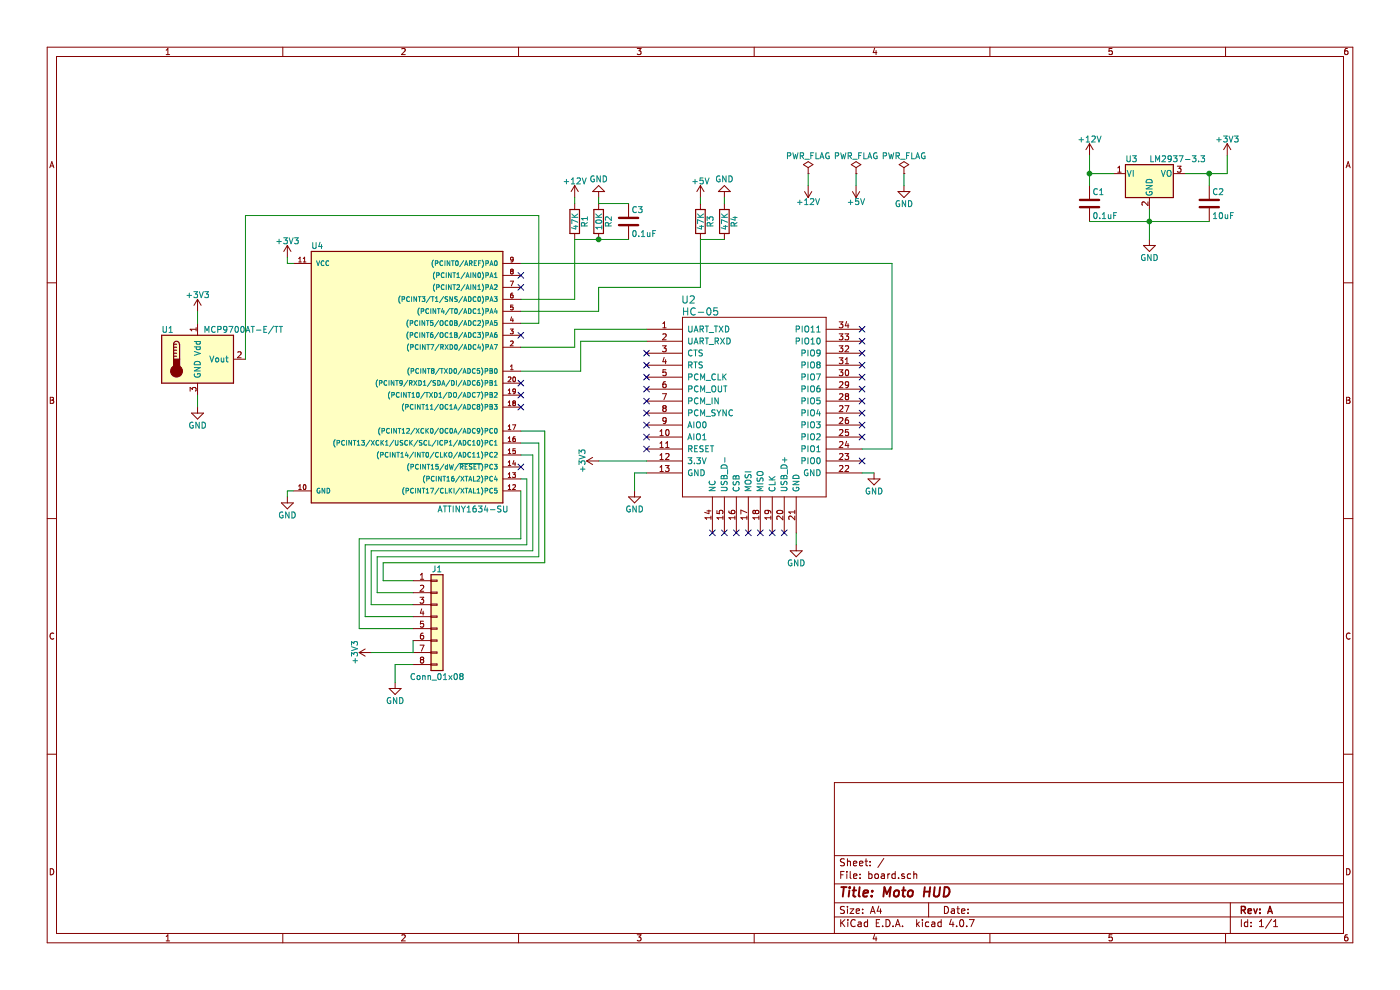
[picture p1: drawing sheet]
EESchema Schematic File Version 2
LIBS:power
LIBS:device
LIBS:switches
LIBS:relays
LIBS:motors
LIBS:transistors
LIBS:conn
LIBS:linear
LIBS:regul
LIBS:74xx
LIBS:adc-dac
LIBS:microcontrollers
LIBS:microchip
LIBS:analog_switches
LIBS:motorola
LIBS:texas
LIBS:intel
LIBS:interface
LIBS:philips
LIBS:display
LIBS:siliconi
LIBS:opto
LIBS:atmel
LIBS:contrib
LIBS:bt-hc-05
LIBS:sensors
LIBS:board-cache
EELAYER 25 0
EELAYER END
$Descr A4 11693 8268
encoding utf-8
Sheet 1 1
Title "Moto HUD"
Date ""
Rev "A"
Comp ""
Comment1 ""
Comment2 ""
Comment3 ""
Comment4 ""
$EndDescr
$Comp
L ATTINY1634-SU U4
U 1 1
P 3400 3250
F 0 "U4" H 2650 4450 50  0000 C CNN
F 1 "ATTINY1634-SU" H 3950 2250 50  0000 C CNN
F 2 "Housings_SOIC:SOIC-20W_7.5x12.8mm_Pitch1.27mm" H 3400 3500 50  0001 C CIN
F 3 "" H 3400 3700 50  0001 C CNN
	1    3400 3250
	1    0    0    -1  
$EndComp
$Comp
L LM2936-3.3 U3
U 1 1
P 9600 1450
F 0 "U3" H 9450 1575 50  0000 C CNN
F 1 "LM2937-3.3" H 9600 1575 50  0000 L CNN
F 2 "" H 9600 1675 50  0001 C CIN
F 3 "" H 9600 1400 50  0001 C CNN
	1    9600 1450
	1    0    0    -1  
$EndComp
$Comp
L GND #PWR19
U 1 1
P 9600 2000
F 0 "#PWR19" H 9600 1750 50  0001 C CNN
F 1 "GND" H 9600 1850 50  0000 C CNN
F 2 "" H 9600 2000 50  0001 C CNN
F 3 "" H 9600 2000 50  0001 C CNN
	1    9600 2000
	1    0    0    -1  
$EndComp
$Comp
L +12V #PWR18
U 1 1
P 9100 1300
F 0 "#PWR18" H 9100 1150 50  0001 C CNN
F 1 "+12V" H 9100 1440 50  0000 C CNN
F 2 "" H 9100 1300 50  0001 C CNN
F 3 "" H 9100 1300 50  0001 C CNN
	1    9100 1300
	1    0    0    -1  
$EndComp
$Comp
L C C1
U 1 1
P 9100 1700
F 0 "C1" H 9125 1800 50  0000 L CNN
F 1 "0.1uF" H 9125 1600 50  0000 L CNN
F 2 "" H 9138 1550 50  0001 C CNN
F 3 "" H 9100 1700 50  0001 C CNN
	1    9100 1700
	1    0    0    -1  
$EndComp
$Comp
L C C2
U 1 1
P 10100 1700
F 0 "C2" H 10125 1800 50  0000 L CNN
F 1 "10uF" H 10125 1600 50  0000 L CNN
F 2 "" H 10138 1550 50  0001 C CNN
F 3 "" H 10100 1700 50  0001 C CNN
	1    10100 1700
	1    0    0    -1  
$EndComp
$Comp
L +3V3 #PWR20
U 1 1
P 10250 1300
F 0 "#PWR20" H 10250 1150 50  0001 C CNN
F 1 "+3V3" H 10250 1440 50  0000 C CNN
F 2 "" H 10250 1300 50  0001 C CNN
F 3 "" H 10250 1300 50  0001 C CNN
	1    10250 1300
	1    0    0    -1  
$EndComp
$Comp
L +3V3 #PWR3
U 1 1
P 2400 2150
F 0 "#PWR3" H 2400 2000 50  0001 C CNN
F 1 "+3V3" H 2400 2290 50  0000 C CNN
F 2 "" H 2400 2150 50  0001 C CNN
F 3 "" H 2400 2150 50  0001 C CNN
	1    2400 2150
	1    0    0    -1  
$EndComp
$Comp
L GND #PWR4
U 1 1
P 2400 4150
F 0 "#PWR4" H 2400 3900 50  0001 C CNN
F 1 "GND" H 2400 4000 50  0000 C CNN
F 2 "" H 2400 4150 50  0001 C CNN
F 3 "" H 2400 4150 50  0001 C CNN
	1    2400 4150
	1    0    0    -1  
$EndComp
$Comp
L HC-05 U2
U 1 1
P 6300 3350
F 0 "U2" H 5750 4200 60  0000 C CNN
F 1 "HC-05" H 5850 4100 60  0000 C CNN
F 2 "" H 5400 4200 60  0000 C CNN
F 3 "" H 5400 4200 60  0000 C CNN
	1    6300 3350
	1    0    0    -1  
$EndComp
$Comp
L GND #PWR10
U 1 1
P 5300 4100
F 0 "#PWR10" H 5300 3850 50  0001 C CNN
F 1 "GND" H 5300 3950 50  0000 C CNN
F 2 "" H 5300 4100 50  0001 C CNN
F 3 "" H 5300 4100 50  0001 C CNN
	1    5300 4100
	1    0    0    -1  
$EndComp
$Comp
L +3V3 #PWR9
U 1 1
P 5000 3850
F 0 "#PWR9" H 5000 3700 50  0001 C CNN
F 1 "+3V3" H 5000 3990 50  0000 C CNN
F 2 "" H 5000 3850 50  0001 C CNN
F 3 "" H 5000 3850 50  0001 C CNN
	1    5000 3850
	0    -1   -1   0   
$EndComp
$Comp
L GND #PWR13
U 1 1
P 6650 4550
F 0 "#PWR13" H 6650 4300 50  0001 C CNN
F 1 "GND" H 6650 4400 50  0000 C CNN
F 2 "" H 6650 4550 50  0001 C CNN
F 3 "" H 6650 4550 50  0001 C CNN
	1    6650 4550
	1    0    0    -1  
$EndComp
$Comp
L GND #PWR16
U 1 1
P 7300 3950
F 0 "#PWR16" H 7300 3700 50  0001 C CNN
F 1 "GND" H 7300 3800 50  0000 C CNN
F 2 "" H 7300 3950 50  0001 C CNN
F 3 "" H 7300 3950 50  0001 C CNN
	1    7300 3950
	1    0    0    -1  
$EndComp
$Comp
L MCP9700AT-E/TT U1
U 1 1
P 1650 3000
F 0 "U1" H 1400 3250 50  0000 C CNN
F 1 "MCP9700AT-E/TT" H 1700 3250 50  0000 L CNN
F 2 "TO_SOT_Packages_SMD:SOT-23" H 1650 2600 50  0001 C CNN
F 3 "" H 1500 3250 50  0001 C CNN
	1    1650 3000
	1    0    0    -1  
$EndComp
$Comp
L GND #PWR2
U 1 1
P 1650 3400
F 0 "#PWR2" H 1650 3150 50  0001 C CNN
F 1 "GND" H 1650 3250 50  0000 C CNN
F 2 "" H 1650 3400 50  0001 C CNN
F 3 "" H 1650 3400 50  0001 C CNN
	1    1650 3400
	1    0    0    -1  
$EndComp
$Comp
L +3V3 #PWR1
U 1 1
P 1650 2600
F 0 "#PWR1" H 1650 2450 50  0001 C CNN
F 1 "+3V3" H 1650 2740 50  0000 C CNN
F 2 "" H 1650 2600 50  0001 C CNN
F 3 "" H 1650 2600 50  0001 C CNN
	1    1650 2600
	1    0    0    -1  
$EndComp
$Comp
L R R1
U 1 1
P 4800 1850
F 0 "R1" V 4880 1850 50  0000 C CNN
F 1 "47K" V 4800 1850 50  0000 C CNN
F 2 "" V 4730 1850 50  0001 C CNN
F 3 "" H 4800 1850 50  0001 C CNN
	1    4800 1850
	1    0    0    -1  
$EndComp
$Comp
L R R2
U 1 1
P 5000 1850
F 0 "R2" V 5080 1850 50  0000 C CNN
F 1 "10K" V 5000 1850 50  0000 C CNN
F 2 "" V 4930 1850 50  0001 C CNN
F 3 "" H 5000 1850 50  0001 C CNN
	1    5000 1850
	1    0    0    -1  
$EndComp
$Comp
L GND #PWR8
U 1 1
P 5000 1650
F 0 "#PWR8" H 5000 1400 50  0001 C CNN
F 1 "GND" H 5000 1500 50  0000 C CNN
F 2 "" H 5000 1650 50  0001 C CNN
F 3 "" H 5000 1650 50  0001 C CNN
	1    5000 1650
	-1   0    0    1   
$EndComp
$Comp
L +12V #PWR7
U 1 1
P 4800 1650
F 0 "#PWR7" H 4800 1500 50  0001 C CNN
F 1 "+12V" H 4800 1790 50  0000 C CNN
F 2 "" H 4800 1650 50  0001 C CNN
F 3 "" H 4800 1650 50  0001 C CNN
	1    4800 1650
	1    0    0    -1  
$EndComp
$Comp
L R R3
U 1 1
P 5850 1850
F 0 "R3" V 5930 1850 50  0000 C CNN
F 1 "47K" V 5850 1850 50  0000 C CNN
F 2 "" V 5780 1850 50  0001 C CNN
F 3 "" H 5850 1850 50  0001 C CNN
	1    5850 1850
	1    0    0    -1  
$EndComp
$Comp
L R R4
U 1 1
P 6050 1850
F 0 "R4" V 6130 1850 50  0000 C CNN
F 1 "47K" V 6050 1850 50  0000 C CNN
F 2 "" V 5980 1850 50  0001 C CNN
F 3 "" H 6050 1850 50  0001 C CNN
	1    6050 1850
	1    0    0    -1  
$EndComp
$Comp
L GND #PWR12
U 1 1
P 6050 1650
F 0 "#PWR12" H 6050 1400 50  0001 C CNN
F 1 "GND" H 6050 1500 50  0000 C CNN
F 2 "" H 6050 1650 50  0001 C CNN
F 3 "" H 6050 1650 50  0001 C CNN
	1    6050 1650
	-1   0    0    1   
$EndComp
$Comp
L +5V #PWR11
U 1 1
P 5850 1650
F 0 "#PWR11" H 5850 1500 50  0001 C CNN
F 1 "+5V" H 5850 1790 50  0000 C CNN
F 2 "" H 5850 1650 50  0001 C CNN
F 3 "" H 5850 1650 50  0001 C CNN
	1    5850 1650
	1    0    0    -1  
$EndComp
$Comp
L C C3
U 1 1
P 5250 1850
F 0 "C3" H 5275 1950 50  0000 L CNN
F 1 "0.1uF" H 5275 1750 50  0000 L CNN
F 2 "" H 5288 1700 50  0001 C CNN
F 3 "" H 5250 1850 50  0001 C CNN
	1    5250 1850
	1    0    0    -1  
$EndComp
NoConn ~ 5400 2950
NoConn ~ 5400 3050
NoConn ~ 5400 3150
NoConn ~ 5400 3250
NoConn ~ 5400 3350
NoConn ~ 5400 3450
NoConn ~ 5400 3550
NoConn ~ 5400 3650
NoConn ~ 5400 3750
NoConn ~ 7200 2750
NoConn ~ 7200 2850
NoConn ~ 7200 2950
NoConn ~ 7200 3050
NoConn ~ 7200 3150
NoConn ~ 7200 3250
NoConn ~ 7200 3350
NoConn ~ 7200 3450
NoConn ~ 7200 3550
NoConn ~ 7200 3650
NoConn ~ 7200 3850
NoConn ~ 4350 2300
NoConn ~ 4350 2400
NoConn ~ 4350 2800
NoConn ~ 4350 3200
NoConn ~ 4350 3300
NoConn ~ 4350 3400
NoConn ~ 4350 3900
NoConn ~ 5950 4450
NoConn ~ 6050 4450
NoConn ~ 6150 4450
NoConn ~ 6250 4450
NoConn ~ 6350 4450
NoConn ~ 6450 4450
NoConn ~ 6550 4450
$Comp
L PWR_FLAG #FLG1
U 1 1
P 6750 1450
F 0 "#FLG1" H 6750 1525 50  0001 C CNN
F 1 "PWR_FLAG" H 6750 1600 50  0000 C CNN
F 2 "" H 6750 1450 50  0001 C CNN
F 3 "" H 6750 1450 50  0001 C CNN
	1    6750 1450
	1    0    0    -1  
$EndComp
$Comp
L PWR_FLAG #FLG2
U 1 1
P 7150 1450
F 0 "#FLG2" H 7150 1525 50  0001 C CNN
F 1 "PWR_FLAG" H 7150 1600 50  0000 C CNN
F 2 "" H 7150 1450 50  0001 C CNN
F 3 "" H 7150 1450 50  0001 C CNN
	1    7150 1450
	1    0    0    -1  
$EndComp
$Comp
L +5V #PWR15
U 1 1
P 7150 1550
F 0 "#PWR15" H 7150 1400 50  0001 C CNN
F 1 "+5V" H 7150 1690 50  0000 C CNN
F 2 "" H 7150 1550 50  0001 C CNN
F 3 "" H 7150 1550 50  0001 C CNN
	1    7150 1550
	-1   0    0    1   
$EndComp
$Comp
L +12V #PWR14
U 1 1
P 6750 1550
F 0 "#PWR14" H 6750 1400 50  0001 C CNN
F 1 "+12V" H 6750 1690 50  0000 C CNN
F 2 "" H 6750 1550 50  0001 C CNN
F 3 "" H 6750 1550 50  0001 C CNN
	1    6750 1550
	-1   0    0    1   
$EndComp
$Comp
L GND #PWR17
U 1 1
P 7550 1550
F 0 "#PWR17" H 7550 1300 50  0001 C CNN
F 1 "GND" H 7550 1400 50  0000 C CNN
F 2 "" H 7550 1550 50  0001 C CNN
F 3 "" H 7550 1550 50  0001 C CNN
	1    7550 1550
	1    0    0    -1  
$EndComp
$Comp
L PWR_FLAG #FLG3
U 1 1
P 7550 1450
F 0 "#FLG3" H 7550 1525 50  0001 C CNN
F 1 "PWR_FLAG" H 7550 1600 50  0000 C CNN
F 2 "" H 7550 1450 50  0001 C CNN
F 3 "" H 7550 1450 50  0001 C CNN
	1    7550 1450
	1    0    0    -1  
$EndComp
$Comp
L Conn_01x08 J1
U 1 1
P 3650 5150
F 0 "J1" H 3650 5550 50  0000 C CNN
F 1 "Conn_01x08" H 3650 4650 50  0000 C CNN
F 2 "" H 3650 5150 50  0001 C CNN
F 3 "" H 3650 5150 50  0001 C CNN
	1    3650 5150
	1    0    0    -1  
$EndComp
$Comp
L GND #PWR6
U 1 1
P 3300 5700
F 0 "#PWR6" H 3300 5450 50  0001 C CNN
F 1 "GND" H 3300 5550 50  0000 C CNN
F 2 "" H 3300 5700 50  0001 C CNN
F 3 "" H 3300 5700 50  0001 C CNN
	1    3300 5700
	1    0    0    -1  
$EndComp
$Comp
L +3V3 #PWR5
U 1 1
P 3100 5450
F 0 "#PWR5" H 3100 5300 50  0001 C CNN
F 1 "+3V3" H 3100 5590 50  0000 C CNN
F 2 "" H 3100 5450 50  0001 C CNN
F 3 "" H 3100 5450 50  0001 C CNN
	1    3100 5450
	0    -1   -1   0   
$EndComp
Wire Wire Line
	9100 1300 9100 1550
Wire Wire Line
	9100 1450 9300 1450
Connection ~ 9100 1450
Wire Wire Line
	9600 1750 9600 2000
Wire Wire Line
	9100 1850 10100 1850
Connection ~ 9600 1850
Wire Wire Line
	10100 1550 10100 1450
Wire Wire Line
	9900 1450 10250 1450
Wire Wire Line
	10250 1450 10250 1300
Connection ~ 10100 1450
Wire Wire Line
	2400 2150 2400 2200
Wire Wire Line
	2400 2200 2450 2200
Wire Wire Line
	2400 4100 2400 4150
Wire Wire Line
	5400 3950 5300 3950
Wire Wire Line
	5300 3950 5300 4100
Wire Wire Line
	5400 3850 5000 3850
Wire Wire Line
	7200 3950 7300 3950
Wire Wire Line
	6650 4450 6650 4550
Wire Wire Line
	4350 3100 4850 3100
Wire Wire Line
	4850 3100 4850 2850
Wire Wire Line
	4850 2850 5400 2850
Wire Wire Line
	4350 2900 4800 2900
Wire Wire Line
	4800 2900 4800 2750
Wire Wire Line
	4800 2750 5400 2750
Wire Wire Line
	4350 2200 7450 2200
Wire Wire Line
	7200 3750 7450 3750
Wire Wire Line
	7450 3750 7450 2200
Wire Wire Line
	1650 3300 1650 3400
Wire Wire Line
	1650 2600 1650 2700
Wire Wire Line
	4350 2700 4500 2700
Wire Wire Line
	4500 2700 4500 1800
Wire Wire Line
	4500 1800 2050 1800
Wire Wire Line
	2050 1800 2050 3000
Wire Wire Line
	4800 2000 5250 2000
Wire Wire Line
	4800 2000 4800 2500
Wire Wire Line
	4800 1650 4800 1700
Wire Wire Line
	5000 1650 5000 1700
Wire Wire Line
	4800 2500 4350 2500
Wire Wire Line
	6050 1650 6050 1700
Wire Wire Line
	5850 1650 5850 1700
Wire Wire Line
	6050 2000 5850 2000
Wire Wire Line
	5850 2000 5850 2400
Wire Wire Line
	5850 2400 5000 2400
Wire Wire Line
	5000 2400 5000 2600
Wire Wire Line
	5000 2600 4350 2600
Wire Wire Line
	5000 1700 5250 1700
Connection ~ 5000 2000
Wire Wire Line
	6750 1550 6750 1450
Wire Wire Line
	7150 1450 7150 1550
Wire Wire Line
	2400 4100 2450 4100
Wire Wire Line
	7550 1450 7550 1550
Wire Wire Line
	3300 5700 3300 5550
Wire Wire Line
	3300 5550 3450 5550
Wire Wire Line
	3100 5450 3450 5450
Wire Wire Line
	3450 5450 3450 5350
Wire Wire Line
	4350 4100 4350 4500
Wire Wire Line
	4350 4500 3000 4500
Wire Wire Line
	3000 4500 3000 5250
Wire Wire Line
	3000 5250 3450 5250
Wire Wire Line
	4350 4000 4400 4000
Wire Wire Line
	4400 4000 4400 4550
Wire Wire Line
	4400 4550 3050 4550
Wire Wire Line
	3050 4550 3050 5150
Wire Wire Line
	3050 5150 3450 5150
Wire Wire Line
	4350 3800 4450 3800
Wire Wire Line
	4450 3800 4450 4600
Wire Wire Line
	4450 4600 3100 4600
Wire Wire Line
	3100 4600 3100 5050
Wire Wire Line
	3100 5050 3450 5050
Wire Wire Line
	4350 3700 4500 3700
Wire Wire Line
	4500 3700 4500 4650
Wire Wire Line
	4500 4650 3150 4650
Wire Wire Line
	3150 4650 3150 4950
Wire Wire Line
	3150 4950 3450 4950
Wire Wire Line
	4350 3600 4550 3600
Wire Wire Line
	4550 3600 4550 4700
Wire Wire Line
	4550 4700 3200 4700
Wire Wire Line
	3200 4700 3200 4850
Wire Wire Line
	3200 4850 3450 4850
$EndSCHEMATC
